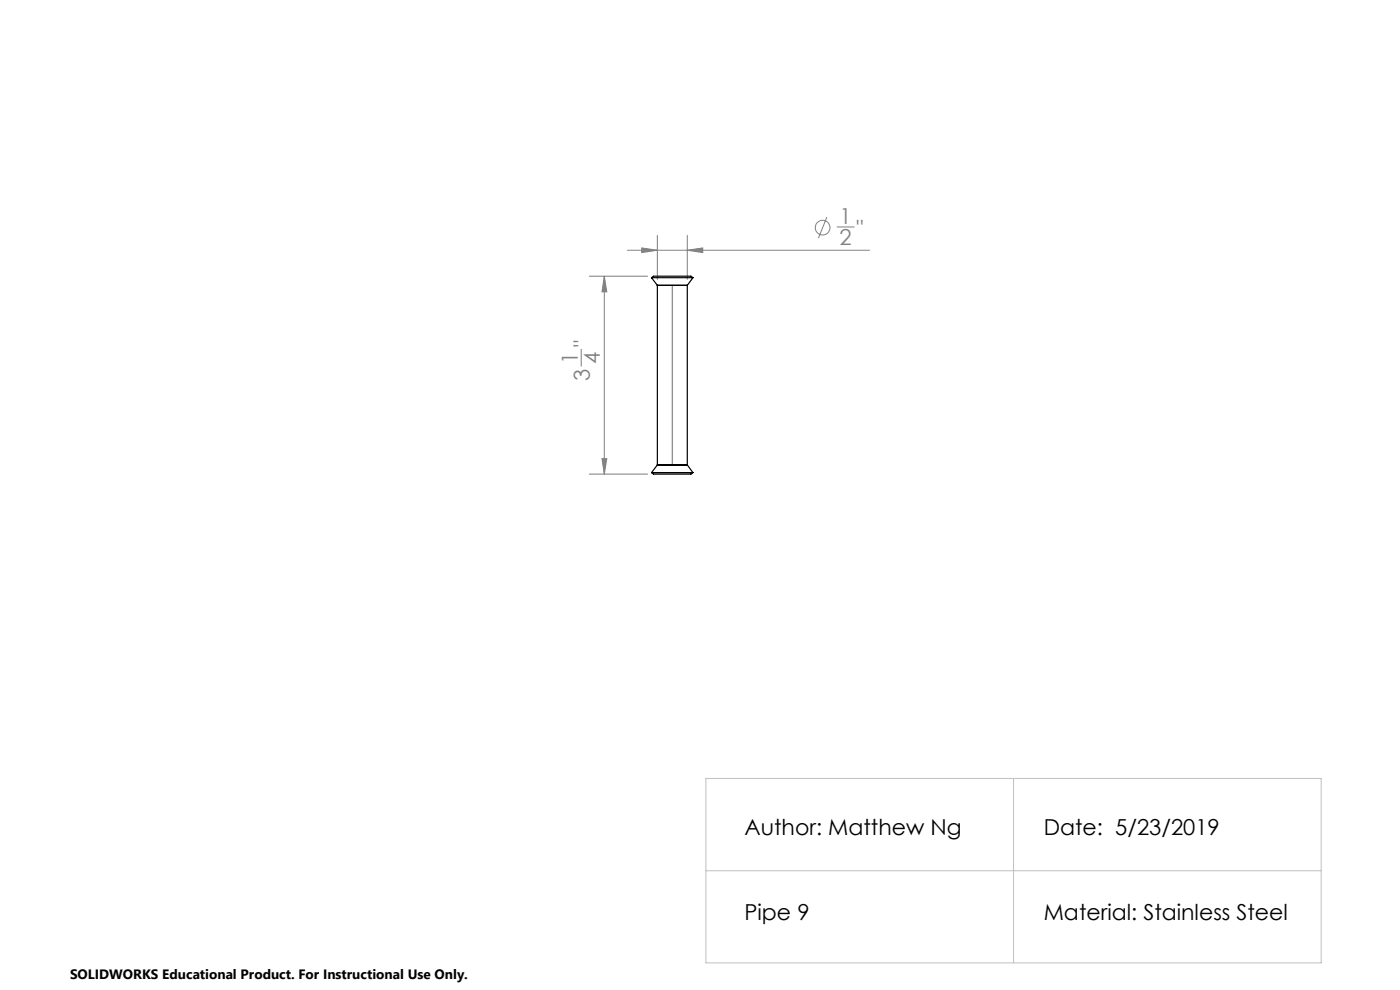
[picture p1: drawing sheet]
<svg xmlns="http://www.w3.org/2000/svg" width="297mm" height="210mm" viewBox="0 0 297 210" stroke-linecap="round" stroke-linejoin="round" font-family="sans-serif">
<g fill="none" stroke="#808080" stroke-width=".21">
<path d="M125 58.6h12.4M128.2 58.6l.5 3.3h-1zM128.2 58.6v42M133.1 53.1h51.4M136.1 52.6l3.4 .5-3.4 .5zM139.5 49.9v9.4M145.8 53.1l3.3-.5v1zM145.8 49.9v9.4M175.4 46.1l-1.8 4.4M177.6 48.1h3.6M123.3 74.1v3.6M127.7 97.3h1l-.5 3.3z"/>
<path d="M125 100.6h12.4"/>
<circle cx="174.5" cy="48.3" r="1.55"/>
</g>
<path d="M149.8 165.1h130.5v39.1h-130.5zM215 165.1v39.1M149.8 184.7h130.5" fill="none" stroke="#c0c0c0" stroke-width=".21"/>
<path d="M142.6 60.5v38.1" fill="none" stroke="#808080" stroke-width=".25"/>
<g fill="#808080">
<path d="M145.8 53.1l3.3-.5v1zM136.1 52.6l3.4 .5-3.4 .5z"/>
<path d="M128.2 58.6l.5 3.3h-1zM127.7 97.3h1l-.5 3.3z"/>
</g>
<path d="M138.2 58.9h8.8M138.2 58.9l.4-.3h8l.4 .3M138.2 58.9l1.3 1.6M147 58.9l-1.2 1.6M139.5 60.5h6.3M139.5 60.5v38.1M145.8 60.5v38.1M139.5 98.6h6.3M139.5 98.6l-1.3 1.7M145.8 98.6l1.2 1.7M138.2 100.3h8.8M138.2 100.3l.4 .3h8l.4-.3" fill="none" stroke="#000" stroke-width=".25"/>
<g font-size="4.7" fill="#808080">
<text x="178.1" y="47.4">1</text>
<text x="178.1" y="52.1">2</text>
<text x="181.7" y="50">&quot;</text>
<text x="122.6" y="77.1" transform="rotate(-90 122.6 77.1)">1</text>
<text x="125.1" y="73.5" transform="rotate(-90 125.1 73.5)">&quot;</text>
<text x="127.2" y="77.1" transform="rotate(-90 127.2 77.1)">4</text>
<text x="125.1" y="80.8" transform="rotate(-90 125.1 80.8)">3</text>
</g>
<g font-size="4.7">
<text x="157.9" y="177.1">Author: Matthew Ng</text>
<text x="221.4" y="177.1">Date: 5/23/2019</text>
<text x="157.9" y="195.2">Pipe 9</text>
<text x="221.4" y="195.2">Material: Stainless Steel</text>
</g>
<text font-size="2.9" x="14.9" y="207.6">SOLIDWORKS Educational Product. For Instructional Use Only.</text>
</svg>
